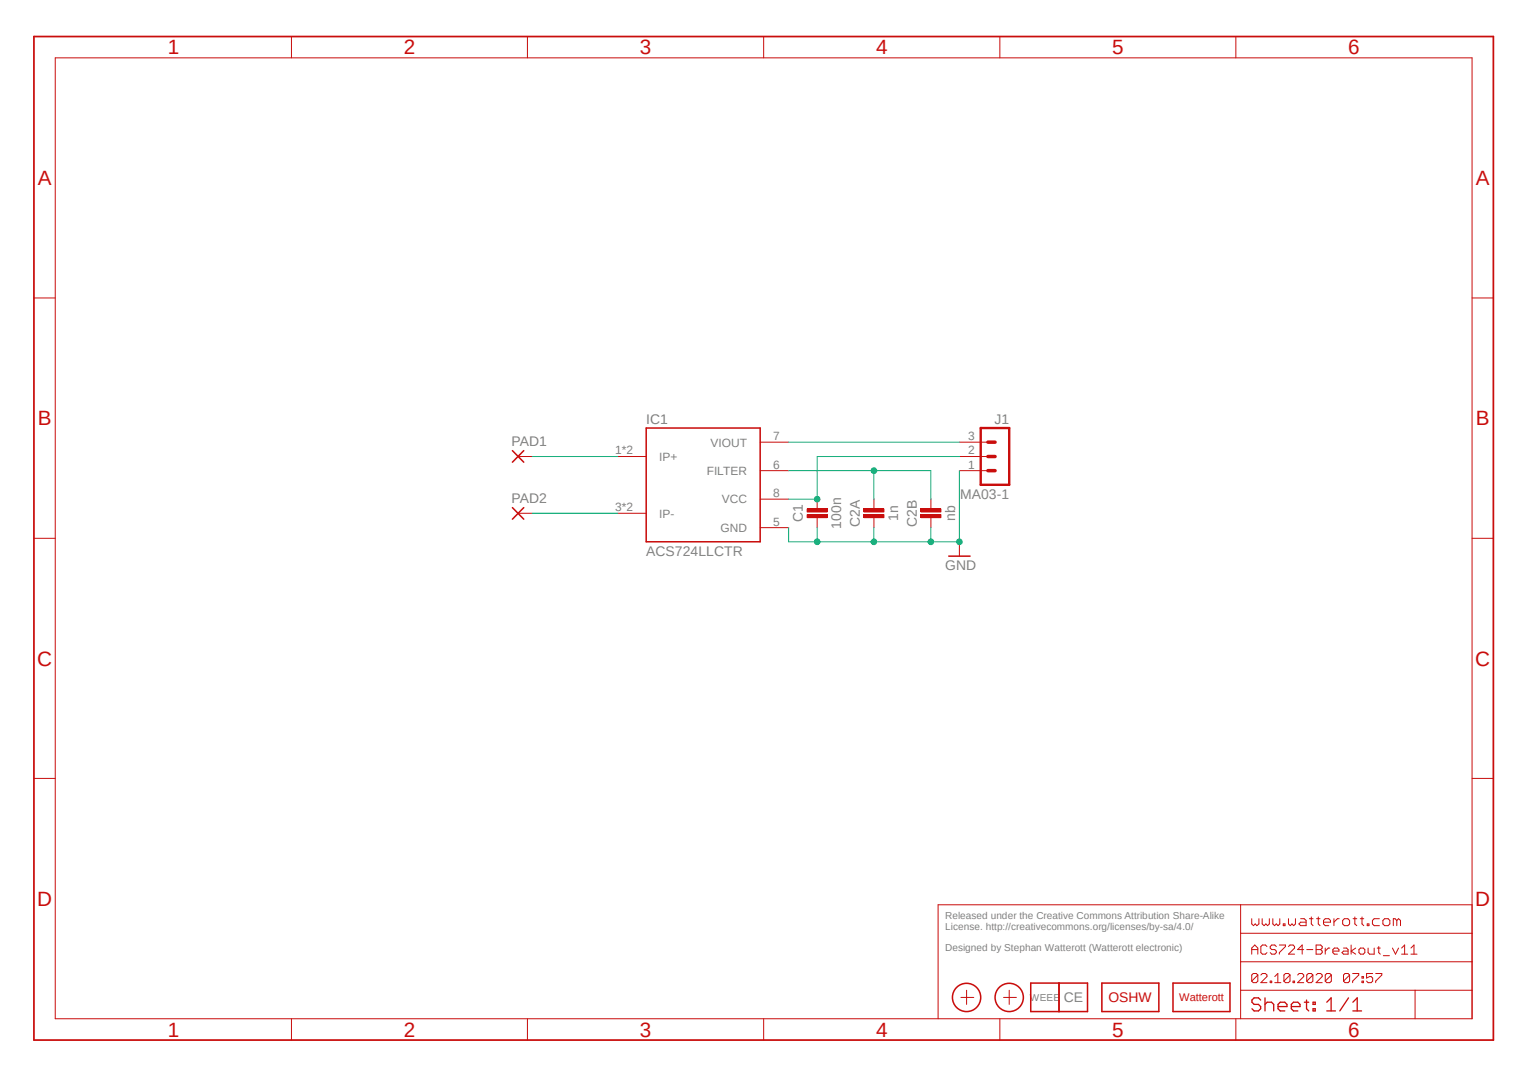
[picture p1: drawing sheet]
<svg xmlns="http://www.w3.org/2000/svg" width="297mm" height="210mm" viewBox="0 0 297 210" stroke-linecap="round" stroke-linejoin="round" font-family="sans-serif">
<path d="M6 6.8l285 196.3M291 6.8l-285 196.3" fill="none" stroke="#fff" stroke-width=".19"/>
<g fill="none" stroke="#c90d0c" stroke-width=".19">
<path d="M10.8 11.3h275.7v187h-275.7zM56.7 7.1v4.2M102.7 7.1v4.2M148.6 7.1v4.2M194.6 7.1v4.2M240.5 7.1v4.2M6.6 58h4.2M286.5 58h4.2M100.8 88.9h2.8M100.8 99.9h2.8M120.2 88.9h5.6M120.2 99.9h5.6"/>
<path d="M148 91.6h5.5M148 86.1h5.5M148 97.2h5.5M159 97.2v1.9M186.7 88.9h5.6M186.7 91.6h5.6M186.7 86.1h5.6M6.6 104.8h4.2M148 102.7h5.5M159 100.8v1.9M286.5 104.8h4.2M6.6 151.5h4.2"/>
<path d="M286.5 151.5h4.2M241.5 176.1v22.2M243.6 178.8v1l.4 .4 .3-.4 .3 .4 .4-.4v-1M245.7 178.8v1l.3 .4 .4-.4 .3 .4 .4-.4v-1M247.7 178.8v1l.4 .4 .3-.4 .4 .4 .3-.4v-1M249.8 179.8h.3v.4h-.3zM250.8 178.8v1l.3 .4 .4-.4 .3 .4 .3-.4v-1M253.2 178.8h.6l.4 .4v1h-1l-.4-.4 .4-.3h1M254.8 178.8h.8M255.2 178.5v1.3l.4 .4M256.2 178.8h.7M256.6 178.5v1.3l.3 .4"/>
<path d="M257.6 179.5h1.4v-.3l-.4-.4h-.7l-.3 .4v.6l.3 .4h.7M259.6 178.8v1.4M260.6 178.8h-.3l-.7 .7M261.3 179.2l.4-.4h.6l.4 .4v.6l-.4 .4h-.6l-.4-.4zM263.4 178.8h.7M263.7 178.5v1.3l.4 .4M264.8 178.8h.6M265.1 178.5v1.3l.3 .4M266.1 179.8h.3v.4h-.3zM268.5 178.8h-1l-.4 .4v.6l.4 .4h1M269.2 179.2l.3-.4h.7l.3 .4v.6l-.3 .4h-.7l-.3-.4zM271.9 179.2l-.4-.4h-.3v1.4"/>
<path d="M271.9 179.2v1M271.9 179.2l.3-.4 .4 .4v1M286.5 176.1h-103.9v22.2M56.7 198.3v4.1M102.7 198.3v4.1M148.6 198.3v4.1M187 194.1h2.5M188.1 192.7v2.8M194.6 198.3v4.1M195.3 194.1h2.5M196.4 192.7v2.8M240.5 198.3v4.1"/>
<path d="M241.5 192.7h45M241.5 187.2h45M241.5 181.7h45M243.6 185.7v-1.2l.6-.6 .6 .6v1.2M243.6 184.8h1.2M244.8 189.8l-.3-.3h-.6l-.3 .3v1.2M244.8 189.8v1.2l-.3 .3h-.6l-.3-.3M244.8 189.8l-1.2 1.2M245.4 189.8l.3-.3h.6l.3 .3v.3l-1.2 1.2h1.2M246.6 184.2l-.3-.3h-.6l-.3 .3v1.2l.3 .3h.6l.3-.3M247.2 191h.3v.3h-.3zM248.1 191.3h1.2"/>
<path d="M248.1 190.1l.6-.6v1.8M248.4 184.2l-.3-.3h-.6l-.3 .3v.3l.3 .3h.6l.3 .3v.3l-.3 .3h-.6l-.3-.3M249 183.9h1.2v.3l-1.2 1.2v.3M250.8 184.2l.3-.3h.6l.3 .3v.3l-1.2 1.2h1.2M251.1 189.8l-.3-.3h-.6l-.3 .3v1.2M251.1 189.8v1.2l-.3 .3h-.6l-.3-.3M251.1 189.8l-1.2 1.2M251.7 191h.3v.3h-.3zM252.6 189.8l.3-.3h.5l.3 .3v.3l-1.1 1.2h1.1M253.7 184.8h-1.1l.8-.9v1.8M254.3 184.8h1.2M255.5 189.8l-.3-.3h-.6l-.3 .3v1.2"/>
<path d="M255.5 189.8v1.2l-.3 .3h-.6l-.3-.3M255.5 189.8l-1.2 1.2M256.2 184.8h.8M256.2 183.9h.8l.3 .3v.3l-.3 .3 .3 .3v.3l-.3 .3h-.8zM256.2 189.8l.3-.3h.5l.3 .3v.3l-1.1 1.2h1.1M257.9 184.5v1.2M258.8 184.5h-.3l-.6 .6M259.1 189.8l-.3-.3h-.6l-.3 .3v1.2M259.1 189.8v1.2l-.3 .3h-.6l-.3-.3M259.1 189.8l-1.2 1.2M259.4 185.1h1.2v-.3l-.3-.3h-.6l-.3 .3v.6l.3 .3h.6M261.5 184.5h.6l.3 .3v.9h-.9l-.3-.3 .3-.3h.9"/>
<path d="M262.7 189.8v1.2l-.3 .3h-.6l-.3-.3M262.7 189.8l-.3-.3h-.6l-.3 .3v1.2M262.7 189.8l-1.2 1.2M263 183.9v1.8M263.3 189.5h1.2v.3l-1.2 1.2v.3M263.9 184.5l-.9 .6 .9 .6M264.5 184.8l.3-.3h.5l.3 .3v.6l-.3 .3h-.5l-.3-.3zM265.1 190.1h.3v.3h-.3zM265.1 191h.3v.3h-.3zM266.3 184.5v.9l.3 .3h.9v-1.2M267.2 189.5h-1.2v.9l.6-.3h.3l.3 .3v.6l-.3 .3h-.6l-.3-.3M267.8 189.5h1.1v.3l-1.1 1.2v.3"/>
<path d="M268.1 184.5h.5M268.4 184.2v1.2l.2 .3M269.2 186h1.2M271 184.5l.6 1.2 .6-1.2M272.8 185.7h1.2M272.8 184.5l.6-.6v1.8M274.6 185.7h1.2M274.6 184.5l.6-.6v1.8M275.4 192.7v5.6"/>
</g>
<g fill="none" stroke="#c90d0c" stroke-width=".3">
<path d="M99.7 87.7l2.2 2.3M99.7 98.8l2.2 2.2M101.9 87.7l-2.2 2.3M101.9 98.8l-2.2 2.2M125.8 83.3h22.2v22.2h-22.2zM214.5 191.3h11.1v5.6h-11.1zM228.3 191.3h11.1v5.6h-11.1z"/>
<circle cx="188.1" cy="194.1" r="2.75"/>
<circle cx="196.4" cy="194.1" r="2.75"/>
</g>
<path d="M6.6 7.1h284.1v195.3h-284.1z" fill="none" stroke="#c90d0c" stroke-width=".34"/>
<g fill="none" stroke="#c90d0c" stroke-width=".25">
<path d="M245.4 194.6l-.5-.4h-.8l-.4 .4v.5l.4 .4h.8l.5 .4v.4l-.5 .5h-.8l-.4-.5M246.2 195.5l.4-.4h.9l.4 .4v1.3M246.2 194.2v2.6M248.8 195.9h1.7v-.4l-.4-.4h-.9l-.4 .4v.8l.4 .5h.9M251.3 195.9h1.7v-.4l-.4-.4h-.8l-.5 .4v.8l.5 .5h.8M253.9 195.1h.8M254.3 194.6v1.7l.4 .5M255.6 195.1h.4v.4h-.4zM255.6 196.3h.4v.5h-.4zM258.2 196.8h1.7M258.2 195.1l.9-.9v2.6M262.5 194.2l-1.7 2.6"/>
<path d="M263.3 196.8h1.7M263.3 195.1l.9-.9v2.6"/>
</g>
<path d="M190.9 83.3h5.5v11.1h-5.5z" fill="none" stroke="#c90d0c" stroke-width=".47"/>
<path d="M192.3 86.1h1.4M192.3 88.9h1.4M192.3 91.6h1.4" fill="none" stroke="#c90d0c" stroke-width=".68"/>
<path d="M157.1 99.1h3.9v.6h-3.9z" fill-rule="evenodd" fill="#c90d0c"/>
<path d="M157.1 99.1h3.9v.6h-3.9z" fill="none" stroke="#c90d0c" stroke-width=".19"/>
<path d="M157.1 100.2h3.9v.6h-3.9z" fill-rule="evenodd" fill="#c90d0c"/>
<path d="M170.1 97.2v1.9M157.1 100.2h3.9v.6h-3.9zM170.1 100.8v1.9" fill="none" stroke="#c90d0c" stroke-width=".19"/>
<path d="M168.1 99.1h3.9v.6h-3.9z" fill-rule="evenodd" fill="#c90d0c"/>
<path d="M168.1 99.1h3.9v.6h-3.9z" fill="none" stroke="#c90d0c" stroke-width=".19"/>
<path d="M168.1 100.2h3.9v.6h-3.9z" fill-rule="evenodd" fill="#c90d0c"/>
<path d="M181.2 97.2v1.9M168.1 100.2h3.9v.6h-3.9zM181.2 100.8v1.9" fill="none" stroke="#c90d0c" stroke-width=".19"/>
<path d="M179.2 99.1h3.9v.6h-3.9z" fill-rule="evenodd" fill="#c90d0c"/>
<path d="M179.2 99.1h3.9v.6h-3.9z" fill="none" stroke="#c90d0c" stroke-width=".19"/>
<path d="M179.2 100.2h3.9v.6h-3.9z" fill-rule="evenodd" fill="#c90d0c"/>
<path d="M179.2 100.2h3.9v.6h-3.9zM186.7 105.5v2.7" fill="none" stroke="#c90d0c" stroke-width=".19"/>
<path d="M184.7 108.2h4.1M200.6 191.3h11.1v5.6h-11.1zM206.1 191.3v5.6" fill="none" stroke="#c90d0c" stroke-width=".3"/>
<path d="M159 88.9v8.3h-5.5" fill="none" stroke="#0dab76" stroke-width=".19"/>
<circle cx="159" cy="97.2" r=".55" fill="#0dab76"/>
<g fill="none" stroke="#0dab76" stroke-width=".19">
<path d="M153.5 86.1h33.2M153.5 91.6h27.7v5.6M159 88.9h27.7M170.1 91.6v5.6"/>
<circle cx="159" cy="97.2" r=".55"/>
</g>
<circle cx="170.1" cy="91.6" r=".55" fill="#0dab76"/>
<g fill="none" stroke="#0dab76" stroke-width=".19">
<path d="M186.7 91.6v13.9M153.5 102.7v2.8h5.5"/>
<circle cx="170.1" cy="91.6" r=".55"/>
</g>
<circle cx="186.7" cy="105.5" r=".55" fill="#0dab76"/>
<g fill="none" stroke="#0dab76" stroke-width=".19">
<path d="M159 102.7v2.8h27.7"/>
<circle cx="186.7" cy="105.5" r=".55"/>
</g>
<circle cx="159" cy="105.5" r=".55" fill="#0dab76"/>
<g fill="none" stroke="#0dab76" stroke-width=".19">
<path d="M170.1 102.7v2.8"/>
<circle cx="159" cy="105.5" r=".55"/>
</g>
<circle cx="170.1" cy="105.5" r=".55" fill="#0dab76"/>
<g fill="none" stroke="#0dab76" stroke-width=".19">
<path d="M181.2 102.7v2.8"/>
<circle cx="170.1" cy="105.5" r=".55"/>
</g>
<circle cx="181.2" cy="105.5" r=".55" fill="#0dab76"/>
<g fill="none" stroke="#0dab76" stroke-width=".19">
<path d="M103.6 99.9h16.6M103.6 88.9h16.6"/>
<circle cx="181.2" cy="105.5" r=".55"/>
</g>
<g font-size="4" fill="#c90d0c">
<text x="32.6" y="10.6">1</text>
<text x="78.6" y="10.6">2</text>
<text x="124.5" y="10.6">3</text>
<text x="170.5" y="10.6">4</text>
<text x="216.5" y="10.6">5</text>
<text x="262.4" y="10.6">6</text>
<text x="7.4" y="36">A</text>
<text x="287.3" y="36">A</text>
<text x="7.4" y="82.8">B</text>
<text x="287.3" y="82.8">B</text>
<text x="7.2" y="129.5">C</text>
<text x="287.1" y="129.5">C</text>
<text x="7.2" y="176.3">D</text>
<text x="287.1" y="176.3">D</text>
<text x="32.6" y="201.8">1</text>
<text x="78.6" y="201.8">2</text>
<text x="124.5" y="201.8">3</text>
<text x="170.5" y="201.8">4</text>
<text x="216.5" y="201.8">5</text>
<text x="262.4" y="201.8">6</text>
</g>
<g font-size="2.7" fill="#808080">
<text x="125.8" y="82.5">IC1</text>
<text x="193.5" y="82.5">J1</text>
<text x="99.6" y="86.8">PAD1</text>
<text x="99.6" y="97.9">PAD2</text>
<text x="156.3" y="101.6" transform="rotate(-90 156.3 101.6)">C1</text>
<text x="174.8" y="101.4" transform="rotate(-90 174.8 101.4)">1n</text>
<text x="185.9" y="101.4" transform="rotate(-90 185.9 101.4)">nb</text>
<text x="186.9" y="97.2">MA03-1</text>
<text x="163.7" y="103" transform="rotate(-90 163.7 103)">100n</text>
<text x="167.3" y="102.5" transform="rotate(-90 167.3 102.5)">C2A</text>
<text x="178.4" y="102.5" transform="rotate(-90 178.4 102.5)">C2B</text>
<text x="125.8" y="108.2">ACS724LLCTR</text>
<text x="184" y="111">GND</text>
<text x="207.1" y="195.1">CE</text>
</g>
<text font-size="2.7" fill="#c90d0c" x="215.7" y="195.1">OSHW</text>
<g font-size="2.3" fill="#808080">
<text x="119.7" y="88.4">1*2</text>
<text x="128.3" y="89.7">IP+</text>
<text x="138.3" y="86.9">VIOUT</text>
<text x="150.5" y="85.7">7</text>
<text x="188.4" y="88.4">2</text>
<text x="188.4" y="85.7">3</text>
<text x="137.5" y="92.4">FILTER</text>
<text x="150.5" y="91.2">6</text>
<text x="188.4" y="91.2">1</text>
<text x="119.7" y="99.5">3*2</text>
<text x="128.3" y="100.8">IP-</text>
<text x="140.5" y="98">VCC</text>
<text x="150.5" y="96.8">8</text>
<text x="140.2" y="103.5">GND</text>
<text x="150.5" y="102.3">5</text>
</g>
<text font-size="2.2" fill="#c90d0c" x="229.5" y="194.9">Watterott</text>
<g font-size="1.9" fill="#808080">
<text x="184" y="178.9">Released under the Creative Commons Attribution Share-Alike</text>
<text x="184" y="181">License. http://creativecommons.org/licenses/by-sa/4.0/</text>
<text x="184" y="185.1">Designed by Stephan Watterott (Watterott electronic)</text>
<text x="200.4" y="194.8">WEEE</text>
</g>
</svg>
